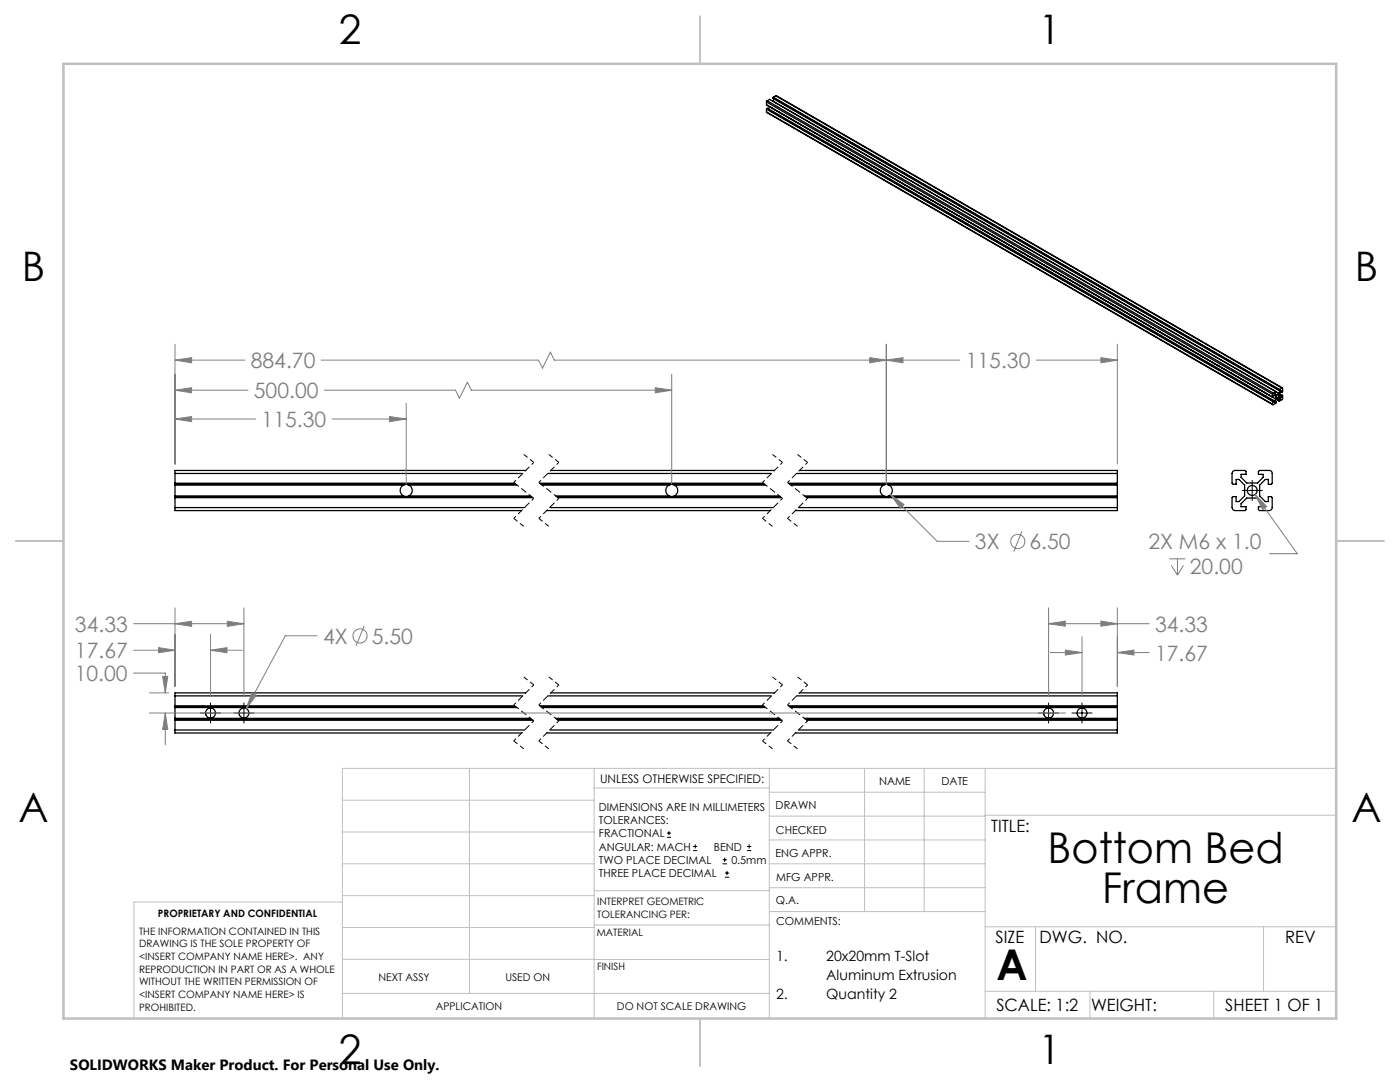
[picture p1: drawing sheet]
<svg xmlns="http://www.w3.org/2000/svg" width="279mm" height="216mm" viewBox="0 0 279 216" stroke-linecap="round" stroke-linejoin="round" font-family="sans-serif">
<g fill="none" stroke="#000" stroke-width=".25">
<path d="M154.3 19.5l101 58.3M154.3 19.5v.1l101 58.4M154.3 19.4v.1M154.3 19.4l101 58.3M154.5 19.8l-.3 .4M154.8 19.1l101.1 58.3M154.8 19.1l-.5 .3M154.8 19.1l101 58.3M153 22.3l101 58.5M153 20.4l101 58.3M153 20.9l101 58.4M153 20.4v.5"/>
<path d="M153 21.8v.5M153 20.9v.1M153 21.8l101 58.3M153 22.3l101 58.3M153 21.7v.1M153 21.7l101 58.3M153 21.7l.1-.1 101.1 58.3M153.1 20.1l-.1 .3M153.1 20.1l101 58.3M153.1 20.1l.5-.3 101.6 58.7M153.6 21.3h.1M153.6 21.3l-.2 .4"/>
<path d="M154.2 20.2h.1M165.1 27.9l.3 .2M165.1 27.9h.1M165.4 28.1h.1M203.9 50.4l.3 .1M203.9 50.4h.1M204.2 50.5h.1M242.8 72.8l.3 .2M242.8 72.8h.1M243.1 73h.1M243.1 73l11.5 6.6M254 78.7v.6"/>
<path d="M254 79.3l.3-.5 .3 .2v.6M254.1 78.4l-.1 .3M254.1 78.4l.6-.3-.3 .5 .3 .2 .5-.3M254.2 79.9l-.2 .1M254.2 79.9v.3l.1-.1M254.6 79.6l-.3 .5M254.7 79.7l-.3 .6 .3-.1M254.7 79.7l.5-.3 .4 .1v.2M254.7 79.7l.6 .3M254.8 79.6l.5 .2M254.9 78.9l.2-.2a.34 .34 0 0 1 .1 .5 .34 .34 0 0 1-.5 .1zM255.1 79.4l.5 .3"/>
<path d="M255.3 77.8v.2M255.3 79.8v.2M255.3 78l.3-.2v.2M255.3 77.7v.1M255.3 78.6v.6l.4 .1h.1M255.3 78.7l.5 .3M255.3 78.6l.6 .3M255.3 79l.5 .3M255.4 77.9l.2 .1M255.6 79.7l-.3 .1M255.6 78l-.4 .5M255.6 78.1l.2 .1"/>
<path d="M255.8 78.2v-.2l-.5 .6M255.8 79v.3M255.8 77.4h.2v.7l-.2 .1M255.8 77.4l-.5 .3M255.9 78.9v.8l-.6 .3M255.9 78.9l-.1 .1M34.9 94.5h69.4M34.9 96.4h67.8M34.9 96.6h68M34.9 99.3h71.4M34.9 99.1h71.2M34.9 96.8h45.6"/>
<path d="M34.9 99h45.6M34.9 94.5v6.8M80.5 96.8l.5-.1 .6 .1M80.5 99l.5 .1 .6-.1M80.5 96.8a1.2 1.2 0 0 0-.6 1.1 1.2 1.2 0 0 0 .6 1.1M81.6 96.8a1.2 1.2 0 0 1 .7 1.1 1.2 1.2 0 0 1-.7 1.1M81.6 96.8h21.6M81.6 99h24.3M104.9 93.9h-70v.6M107.7 96.4h44.6M107.9 96.6h44.7M108.2 96.8h25.3"/>
<path d="M109.3 94.5h44.7M109.9 93.9h44.7M110.9 99h22.6M111.1 99.1h44.6M111.3 99.3h44.7M133.5 96.8l.4-.1 .7 .1M133.5 99l.4 .1 .7-.1M133.5 96.8a1.2 1.2 0 0 0-.6 1.1 1.2 1.2 0 0 0 .6 1.1M134.6 96.8a1.2 1.2 0 0 1 .7 1.1 1.2 1.2 0 0 1-.7 1.1M134.6 96.8h18.2M134.6 99h20.9M157.3 96.4h65.7"/>
<path d="M157.6 96.6h65.4M157.8 96.8h18.6M159 94.5h64M159.6 93.9h63.4v.6M160.5 99h15.9M160.7 99.1h62.3M161 99.3h62M176.4 96.8l.4-.1 .6 .1M176.4 99l.4 .1 .6-.1M176.4 96.8a1.2 1.2 0 0 0-.7 1.1 1.2 1.2 0 0 0 .7 1.1M177.4 96.8a1.2 1.2 0 0 1 .7 1.1 1.2 1.2 0 0 1-.7 1.1M177.4 96.8h45.6"/>
<path d="M177.4 99h45.6M223 94.5v6.8M246 94.1l.4-.2h2.1l.2 .2v.6h-1v.6l1.1 1.1h2.2l1.1-1.1v-.6h-1v-.6l.3-.2h1.9a.6 .6 0 0 1 .6 .6v1.9l-.2 .2h-.6v-.9h-.6l-1.1 1.1v2.2l1.1 1.1h.6v-1h.6l.2 .2v2a.6 .6 0 0 1-.6 .6h-1.9l-.3-.2v-.6h1v-.6l-1.1-1.1h-2.2l-1.1 1.1v.6h1v.6l-.2 .2h-2a.6 .6 0 0 1-.6-.6v-2l.2-.2h.6v1h.6l1.1-1.1v-2.2l-1.1-1.1h-.6v.9h-.6l-.2-.2zM254 80.1v.5M254 80v.1M254.2 80l.1 .1M254.5 80.1l.2 .1M254.7 80.2l-.1 .3-.5 .3-.1-.2M255.3 80h.1M34.9 101.3v.6h69.2M34.9 101.3h69.8M109.1 101.9h44.6"/>
<path d="M109.7 101.3h44.6M159.3 101.3h63.7M223 101.3v.6h-64.3M34.9 138.9v6.8M34.9 138.9h69.4M104.9 138.3h-70v.6M109.3 138.9h44.7M109.9 138.3h44.7M159 138.9h64M159.6 138.3h63.4v.6M223 138.9v6.8M34.9 145.7v.6h69.2"/>
<path d="M34.9 143.7h71.4M34.9 145.7h69.8M34.9 143.5h71.2M34.9 141h68M34.9 140.8h67.8M34.9 143.3h71M34.9 141.2h68.3M107.7 140.8h44.6M107.9 141h44.7M108.2 141.2h44.6M109.1 146.3h44.6M109.7 145.7h44.6"/>
<path d="M110.9 143.3h44.6M111.1 143.5h44.6M111.3 143.7h44.7M157.3 140.8h65.7M157.6 141h65.4M157.8 141.2h65.2M159.3 145.7h63.7M160.5 143.3h62.5M160.7 143.5h62.3M161 143.7h62M223 145.7v.6h-64.3"/>
<circle cx="249.9" cy="97.9" r=".99"/>
<circle cx="42" cy="142.3" r="1"/>
<circle cx="48.7" cy="142.3" r="1"/>
<circle cx="209.3" cy="142.3" r="1"/>
<circle cx="215.9" cy="142.3" r="1"/>
</g>
<g fill="none" stroke="#808080" stroke-width=".2">
<path d="M34.9 77.9l3.3-.5v1zM34.9 71.9l3.3-.5v1zM34.9 68.7v23.9M34.9 77.9h14.6M34.9 71.9h14M64.1 71.9h43.4l.8 1.5 1.6-3.1 .7 1.6h81M64.7 77.9h26.2l.8 1.5 1.6-3.1 .8 1.6h40M130.8 77.4l3.3 .5-3.3 .5zM134.1 74.7v21.9M173.6 71.4l3.3 .5-3.3 .5zM176.9 71.9l3.3-.5v1zM176.9 68.7v27.9"/>
<path d="M206.8 71.9h16.2M219.7 71.4l3.3 .5-3.3 .5zM223 68.7v23.9M34.9 83.6l3.3-.5v1zM34.9 83.6h16.1M66.3 83.6h14.8M77.8 83.1l3.3 .5-3.3 .5zM81.1 80.4v16.2M177.7 98.7l2.7 2-.7 .7zM177.7 98.7l9.3 9.3h6.4M250.5 98.7l2.3 2.4-.8 .6zM250.5 98.7l8.4 11.8h-5.6"/>
<path d="M203.9 106l-1.6 4.1M233.4 111.5h3.2M233.8 112.8l1.2 2M235 111.5v3.3M236.2 112.8l-1.2 2M26.6 134.3h6.4v4M26.7 129.8h8.2M26.7 124.5h22M29.8 138.3h3.9M31.6 129.2l3.3 .6-3.3 .4zM32.5 135h1l-.5 3.3zM34.9 124.5l3.3-.5v1z"/>
<path d="M34.9 121.3v15.7M42 129.8l3.3-.6v1zM42 126.6v12.4M42 129.8h6.4M45.4 124l3.3 .5-3.3 .5zM48.7 121.3v17.7M50.3 138.3l.9 .4-2.1 2.7zM63.3 126.9h-6.4l-7.8 14.5M72.7 124.9l-1.7 4M209.3 124.5l3.3-.6v1.1zM209.3 124.5h20M209.3 121.3v17.7"/>
<path d="M209.6 130.2h6.3M212.6 129.7l3.3 .5-3.3 .5zM215.9 127v12M219.7 123.9l3.3 .6-3.3 .5zM223 130.2l3.3-.5v1zM223 121.3v15.7M223 130.2h6.3M29.8 142.3h182.9M33 142.3l.5 3.3h-1zM33 142.3v6.3"/>
<circle cx="203.1" cy="108" r="1.42"/>
<circle cx="71.9" cy="126.9" r="1.41"/>
</g>
<g fill="none" stroke="#000" stroke-width=".2">
<path d="M247.9 97.9h4M249.9 95.8v4.1M40 142.3h4M42 140.3v4M46.7 142.3h4M48.7 140.3v4M207.3 142.3h4M209.3 140.3v4M213.9 142.3h4M215.9 140.3v4M133.1 167.1h.8M133.1 166.2h.8"/>
<path d="M133.5 165.8v.9M138.3 169.7h.8M138.3 168.9h.8M138.7 168.5v.8M144.2 172.4h.9M144.2 171.6h.9M144.6 171.1v.9M144.7 175h.8M144.7 174.2h.8M145.1 173.8v.8M149.1 169.7h.8M149.1 168.9h.8"/>
<path d="M149.5 168.5v.8"/>
</g>
<g fill="none" stroke="#000" stroke-width=".2" stroke-dasharray="1.3 .6" stroke-dashoffset=".3" stroke-linecap="butt">
<path d="M104.5 90.7l2 1.6M109.5 90.7l2 1.6M154.2 90.7l2 1.6M159.2 90.7l2 1.6M102.5 103.4l2 1.6M107.5 103.4l2 1.6M152.2 103.4l2 1.6M157.2 103.4l2 1.6M104.5 135.1l2 1.6M109.5 135.1l2 1.6M154.2 135.1l2 1.6M159.2 135.1l2 1.6"/>
<path d="M102.5 147.8l2 1.6M107.5 147.8l2 1.6M152.2 147.8l2 1.6M157.2 147.8l2 1.6"/>
</g>
<g fill="none" stroke="#000" stroke-width=".2" stroke-dasharray="1.3 .6" stroke-dashoffset=".7" stroke-linecap="butt">
<path d="M106.5 92.3l-4 4M106.5 99.4l-4 4M111.5 92.3l-4 4M111.5 99.4l-4 4M156.2 92.3l-4 4M156.2 99.4l-4 4M161.2 92.3l-4 4M161.2 99.4l-4 4M106.5 136.7l-4 4M111.5 136.7l-4 4M156.2 136.7l-4 4M161.2 136.7l-4 4"/>
<path d="M106.5 143.8l-4 4M111.5 143.8l-4 4M156.2 143.8l-4 4M161.2 143.8l-4 4"/>
</g>
<path d="M102.5 96.3l4 3.1M107.5 96.3l4 3.1M152.2 96.3l4 3.1M157.2 96.3l4 3.1M102.5 140.7l4 3.1M107.5 140.7l4 3.1M152.2 140.7l4 3.1M157.2 140.7l4 3.1" fill="none" stroke="#000" stroke-width=".2" stroke-dasharray="1.3 .6" stroke-linecap="butt"/>
<g fill="none" stroke="#c0c0c0" stroke-width=".2">
<path d="M68.3 159.7h50.3M93.7 153.3v44.9M118.6 153.3v49.9M118.6 157.2h34.9M153.5 153.3v49.9M153.5 158.1h43.1M172.5 153.3v28.6M184.4 153.3v28.6M196.6 153.3v49.9M266.7 153.3h-198.4v49.9M68.3 178.7h50.3M68.3 172.4h50.3"/>
<path d="M68.3 166h50.3M68.3 180h-41.6v23.2M118.6 177.7h35M153.5 167.6h43.1M153.5 162.8h43.1M153.5 172.4h43.1M153.5 177.1h43.1M196.6 162.7h70.1M68.3 198.2h85.2M68.3 191.4l85.2 .1M68.3 185.1h50.3M118.6 184.6h35"/>
<path d="M153.6 181.9h43M196.6 197.8h70.1M196.6 184.9h70.1M206.7 184.9v12.9M217.5 197.8v5.4M242.2 197.8v5.4M252.2 184.9v12.9"/>
</g>
<path d="M139.7 3.2v9.5M3.1 107.9h9.6M266.7 107.9h9.5M139.7 203.2v9.6" fill="none" stroke="#c0c0c0" stroke-width=".25"/>
<path d="M12.7 12.7h254v190.5h-254z" fill="none" stroke="#c0c0c0" stroke-width=".5"/>
<path d="M34.9 83.6l3.3-.5v1zM77.8 83.1l3.3 .5-3.3 .5zM177.7 98.7l2 2.7 .7-.7zM34.9 77.9l3.3-.5v1zM130.8 77.4l3.3 .5-3.3 .5zM34.9 71.9l3.3-.5v1zM173.6 71.4l3.3 .5-3.3 .5zM219.7 71.4l3.3 .5-3.3 .5zM176.9 71.9l3.3-.5v1zM250.5 98.7l1.5 3 .8-.6zM31.6 129.2l3.3 .6-3.3 .4zM42 129.8l3.3-.6v1zM34.9 124.5l3.3-.5v1zM45.4 124l3.3 .5-3.3 .5zM223 130.2l3.3-.5v1zM212.6 129.7l3.3 .5-3.3 .5zM209.3 124.5l3.3-.6v1.1zM219.7 123.9l3.3 .6-3.3 .5zM50.3 138.3l-1.2 3.1 2.1-2.7zM32.5 135h1l-.5 3.3zM33 142.3l.5 3.3h-1z" fill="#808080"/>
<g font-size="8.5">
<text x="209.1" y="172.1">Bottom Bed</text>
<text x="220" y="180.2">Frame</text>
<text x="198.9" y="195.5">A</text>
</g>
<g font-size="8.1">
<text x="67.6" y="8.9">2</text>
<text x="207.3" y="8.9">1</text>
<text x="4.4" y="56.2">B</text>
<text x="270.4" y="56.2">B</text>
<text x="3.7" y="164.1">A</text>
<text x="269.7" y="164.1">A</text>
<text x="67.6" y="212.4">2</text>
<text x="207.3" y="212.4">1</text>
</g>
<g font-size="4.2" fill="#808080">
<text x="50.1" y="73.5">884.70</text>
<text x="192.7" y="73.5">115.30</text>
<text x="50.7" y="79.5">500.00</text>
<text x="52.2" y="85.2">115.30</text>
<text x="194.6" y="109.6">3X</text>
<text x="205.5" y="109.6">6.50</text>
<text x="229.2" y="109.5">2X M6 x 1.0</text>
<text x="237.5" y="114.6">20.00</text>
<text x="15" y="131.3">17.67</text>
<text x="15" y="126">34.33</text>
<text x="64.5" y="128.4">4X</text>
<text x="74.2" y="128.4">5.50</text>
<text x="230.5" y="131.8">17.67</text>
<text x="230.5" y="126">34.33</text>
<text x="14.9" y="135.9">10.00</text>
</g>
<g font-size="3.4">
<text x="197.8" y="166">TITLE:</text>
<text x="198.7" y="188.1">SIZE</text>
<text x="207.5" y="188.1">DWG. NO.</text>
<text x="256.5" y="188.2">REV</text>
<text x="198.8" y="201.7">SCALE: 1:2</text>
<text x="217.7" y="201.8">WEIGHT:</text>
<text x="244.5" y="201.7">SHEET 1 OF 1</text>
</g>
<text font-size="3" x="14" y="213.5">SOLIDWORKS Maker Product. For Personal Use Only.</text>
<g font-size="2.8">
<text x="154.9" y="191.8">1.</text>
<text x="164.9" y="191.8">20x20mm T-Slot</text>
<text x="164.9" y="195.6">Aluminum Extrusion</text>
<text x="154.9" y="199.4">2.</text>
<text x="164.9" y="199.4">Quantity 2</text>
</g>
<text font-size="2.4" x="119.8" y="156.2">UNLESS OTHERWISE SPECIFIED:</text>
<g font-size="2.2">
<text x="119.5" y="161.8">DIMENSIONS ARE IN MILLIMETERS</text>
<text x="154.8" y="161.4">DRAWN</text>
<text x="175.4" y="156.6">NAME</text>
<text x="187.9" y="156.7">DATE</text>
<text x="119.5" y="164.4">TOLERANCES:</text>
<text x="119.5" y="167.1">FRACTIONAL</text>
<text x="154.9" y="166.3">CHECKED</text>
<text x="119.5" y="169.7">ANGULAR: MACH</text>
<text x="119.5" y="172.4">TWO PLACE DECIMAL</text>
<text x="142.5" y="169.7">BEND</text>
<text x="146" y="172.4">0.5mm</text>
<text x="154.8" y="171">ENG APPR.</text>
<text x="119.5" y="175">THREE PLACE DECIMAL</text>
<text x="154.9" y="175.7">MFG APPR.</text>
<text x="154.9" y="180.4">Q.A.</text>
<text x="154.9" y="184.6">COMMENTS:</text>
</g>
<g font-size="2.1">
<text x="75.5" y="195.7">NEXT ASSY</text>
<text x="100.9" y="195.7">USED ON</text>
<text x="86.9" y="201.5">APPLICATION</text>
<text x="123.1" y="201.6">DO NOT SCALE DRAWING</text>
</g>
<g font-size="2">
<text x="31.5" y="182.9">PROPRIETARY AND CONFIDENTIAL</text>
<text x="119.2" y="180.6">INTERPRET GEOMETRIC</text>
<text x="119.2" y="183.1">TOLERANCING PER:</text>
<text x="27.8" y="186.5">THE INFORMATION CONTAINED IN THIS</text>
<text x="27.8" y="189">DRAWING IS THE SOLE PROPERTY OF</text>
<text x="27.8" y="191.6">&lt;INSERT COMPANY NAME HERE&gt;. ANY</text>
<text x="119.1" y="186.7">MATERIAL</text>
<text x="27.8" y="194.1">REPRODUCTION IN PART OR AS A WHOLE</text>
<text x="27.8" y="196.6">WITHOUT THE WRITTEN PERMISSION OF</text>
<text x="119.1" y="193.5">FINISH</text>
<text x="27.8" y="199.1">&lt;INSERT COMPANY NAME HERE&gt; IS</text>
<text x="27.8" y="201.7">PROHIBITED.</text>
</g>
</svg>
